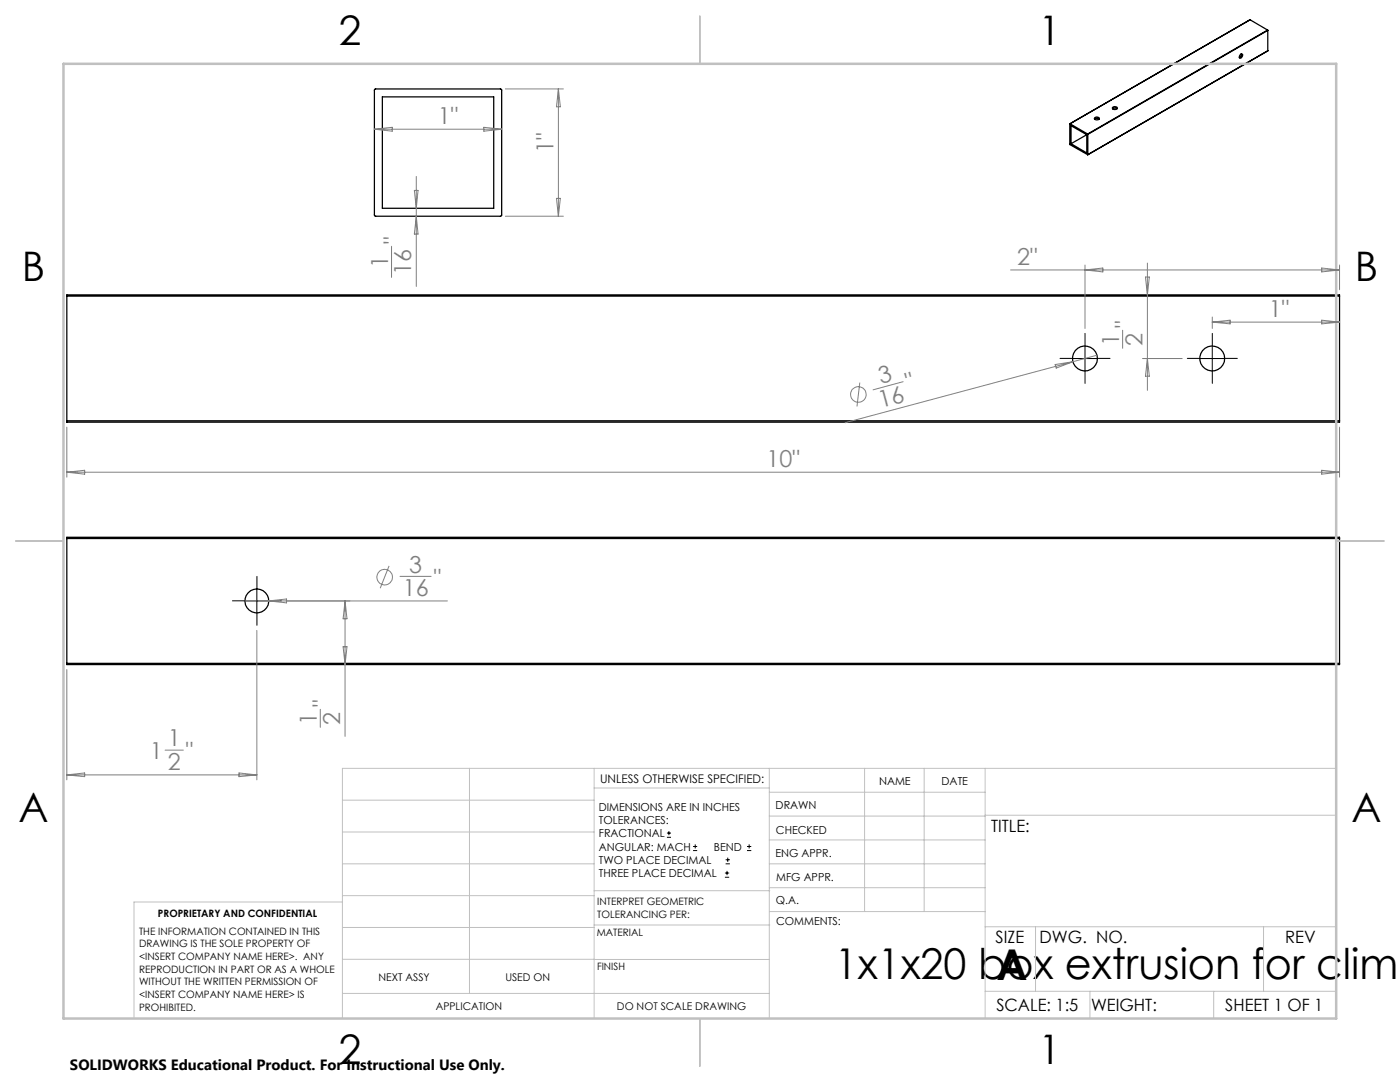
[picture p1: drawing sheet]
<svg xmlns="http://www.w3.org/2000/svg" width="279mm" height="216mm" viewBox="0 0 279 216" stroke-linecap="round" stroke-linejoin="round" font-family="sans-serif">
<g fill="none" stroke="#000" stroke-width=".25">
<path d="M74.8 17.8h25.2l.1 .1v25.1l-.1 .1h-25.2l-.1-.2zM76.3 19.3h22.2v22.3h-22.2zM247.5 11a.28 .28 0 0 1 .4-.2 .28 .28 0 0 1 0 .5 .31 .31 0 0 1-.3 .3 .31 .31 0 0 1-.2-.4zM247.8 10.8l-.1 .5-.4 .2M249.4 4h.1M249.4 4l-35.9 20.7M249.5 4l3.5 2M253 6v.1M253 6l-35.9 20.7M253 10.1l-35.9 20.8M253 6.1l-35.9 20.7M253 6.1v4"/>
<path d="M213.5 24.7v4.1l3.6 2.1M213.5 24.7l3.6 2M216.9 26.9l-3.2-1.8v3.6M216.9 26.9v3.6l-3.2-1.8M216.9 26.9l-3.2 1.8M217.1 26.7v.1M217.1 30.9h.1M217.1 26.8v4.1M218.4 23.8h.1a.64 .64 0 0 1 .9 0M218.5 23.5a.44 .44 0 0 1 .5-.2 .44 .44 0 0 1 .3 .5l-.1 .1a.42 .42 0 0 1-.5 .1 .42 .42 0 0 1-.2-.5zM222 21.5a.52 .52 0 0 1 .6-.2 .52 .52 0 0 1 .4 .4 .59 .59 0 0 1-1-.2zM222 21.7l.4-.1 .5 .1"/>
<path d="M13.3 59.1v-.3h254v.3M13.3 59.1v24.9M13.3 59.1h254M267.3 59.1v24.9M13.3 84v.2h254v-.2M13.3 84h254M13.3 107.5v-.3h254v.3M13.3 107.5h254M13.3 107.5v24.9M267.3 107.5v24.9M13.3 132.4v.2h254v-.2M13.3 132.4h254"/>
<circle cx="216.5" cy="71.5" r="2.49"/>
<circle cx="241.9" cy="71.5" r="2.49"/>
<circle cx="51.3" cy="119.9" r="2.39"/>
</g>
<g fill="none" stroke="#808080" stroke-width=".2">
<path d="M100.9 17.7h11.5M111.4 17.7v25.4M111.4 17.7l.4 3.6h-.7zM74.7 25.8h25.4M74.7 25.8l3.6-.4v.8zM82.7 38h.7l-.3 3.6zM83.1 35.2v21.9M96.6 25.4l3.5 .4-3.5 .4zM111.1 39.6h.7l-.4 3.5zM78.1 49.1v6.3M83.1 43.1l.3 3.6h-.7zM100.9 43.1h11.5"/>
<path d="M201.7 53.9h65.6M216.5 52.9v12.6M216.5 53.9l3.6-.4v.8zM228.6 55.3h.8l-.4 3.5zM229 52.5v25.4M263.8 53.5l3.5 .4-3.5 .4zM267.3 52.9v4.9M171.6 76.3l-.6 4.8M180.2 76.2l-6 1.6M210.6 72.7l3.5-.5-3.3 1.2zM214.1 72.2l-45.4 12.1M218.9 70.9l-4.8 1.3"/>
<path d="M224 65.9v3.6M228 71.5h7.9M229 71.5l.4 3.6h-.8zM241.9 63.3v2.2M241.9 64.3h25.4M241.9 64.3l3.6-.4v.7zM263.8 63.9l3.5 .4-3.5 .3zM13.3 85.2v10M13.3 94.2l3.6-.4v.8zM13.3 94.2h254M263.8 93.8l3.5 .4-3.5 .4zM267.3 85.2v10"/>
<path d="M48.9 119.9h40.4M53.6 119.9l3.6-.4v.8zM68.9 119.9v27M68.9 119.9l.4 3.6h-.8zM77.6 112.9l-1.7 4.5M79.8 115h6.2M13.3 133.6v22M51.3 125.8v29.8M68.5 129h.8l-.4 3.6zM13.3 154.6h38M13.3 154.6l3.6-.4v.8zM32.9 149.7h3.7"/>
<path d="M47.7 154.2l3.6 .4-3.6 .4zM63.9 141.5v3.6"/>
<circle cx="171.3" cy="78.7" r="1.55"/>
<circle cx="76.8" cy="115.2" r="1.56"/>
</g>
<g fill="none" stroke="#000" stroke-width=".2">
<path d="M214 71.5h5M216.5 69v5M239.4 71.5h5M241.9 69v5M48.8 119.9h5M51.3 117.4v5M133.1 167.1h.8M133.1 166.2h.8M133.5 165.8v.9M138.3 169.7h.8M138.3 168.9h.8M138.7 168.5v.8"/>
<path d="M144.7 175h.8M144.7 174.2h.8M144.8 172.4h.9M144.8 171.6h.9M145.1 173.8v.8M145.2 171.1v.9M149.1 169.7h.8M149.1 168.9h.8M149.5 168.5v.8"/>
</g>
<path d="M214 71.5h-2.4M216.5 69v-2.5M216.5 74v2.5M219 71.5h2.5M239.4 71.5h-2.4M241.9 69v-2.5M241.9 74v2.5M244.4 71.5h2.5M48.8 119.9h-2.4M51.3 117.4v-2.4M53.8 119.9h2.4M51.3 122.4v2.4" fill="none" stroke="#000" stroke-width=".2" stroke-dasharray="15.2 1.3 1.3 1.3"/>
<g fill="none" stroke="#c0c0c0" stroke-width=".2">
<path d="M68.3 159.7h50.3M93.7 153.3v44.9M118.6 153.3v49.9M118.6 157.2h34.9M153.5 153.3v49.9M153.5 158.1h43.1M172.5 153.3v28.6M184.4 153.3v28.6M196.6 153.3v49.9M266.7 153.3h-198.4v49.9M68.3 178.7h50.3M68.3 172.4h50.3"/>
<path d="M68.3 166h50.3M68.3 180h-41.6v23.2M118.6 177.7h35M153.5 167.6h43.1M153.5 162.8h43.1M153.5 172.4h43.1M153.5 177.1h43.1M196.6 162.7h70.1M68.3 198.2h85.2M68.3 191.4l85.2 .1M68.3 185.1h50.3M118.6 184.6h35"/>
<path d="M153.6 181.9h43M196.6 197.8h70.1M196.6 184.9h70.1M206.7 184.9v12.9M217.5 197.8v5.4M242.2 197.8v5.4M252.2 184.9v12.9"/>
</g>
<path d="M139.7 3.2v9.5M3.1 107.9h9.6M266.7 107.9h9.5M139.7 203.2v9.6" fill="none" stroke="#c0c0c0" stroke-width=".25"/>
<path d="M12.7 12.7h254v190.5h-254z" fill="none" stroke="#c0c0c0" stroke-width=".5"/>
<g font-size="8.5">
<text x="166.6" y="195.4">1x1x20 box extrusion for climb</text>
<text x="198.9" y="195.5">A</text>
</g>
<g font-size="8.1">
<text x="67.6" y="8.9">2</text>
<text x="207.3" y="8.9">1</text>
<text x="4.4" y="56.2">B</text>
<text x="270.4" y="56.2">B</text>
<text x="3.7" y="164.1">A</text>
<text x="269.7" y="164.1">A</text>
<text x="67.6" y="212.4">2</text>
<text x="207.3" y="212.4">1</text>
</g>
<g font-size="4.7" fill="#808080">
<text x="87.4" y="24.8">1&quot;</text>
<text x="110.4" y="30.6" transform="rotate(-90 110.4 30.6)">1&quot;</text>
<text x="77.4" y="53.5" transform="rotate(-90 77.4 53.5)">1</text>
<text x="80" y="48.6" transform="rotate(-90 80 48.6)">&quot;</text>
<text x="203" y="52.8">2&quot;</text>
<text x="82.1" y="54.8" transform="rotate(-90 82.1 54.8)">16</text>
<text x="225.9" y="65.4" transform="rotate(-90 225.9 65.4)">&quot;</text>
<text x="253.2" y="63.2">1&quot;</text>
<text x="223.4" y="69" transform="rotate(-90 223.4 69)">1</text>
<text x="228" y="69" transform="rotate(-90 228 69)">2</text>
<text x="175.8" y="76.6" transform="rotate(-15 175.8 76.6)">3</text>
<text x="181.2" y="77.8" transform="rotate(-15 181.2 77.8)">&quot;</text>
<text x="175.8" y="81.4" transform="rotate(-15 175.8 81.4)">16</text>
<text x="153" y="93.2">10&quot;</text>
<text x="80.4" y="118.9">16</text>
<text x="81.7" y="114.3">3</text>
<text x="86.6" y="116.9">&quot;</text>
<text x="65.8" y="141" transform="rotate(-90 65.8 141)">&quot;</text>
<text x="33.5" y="148.9">1</text>
<text x="63.2" y="144.6" transform="rotate(-90 63.2 144.6)">1</text>
<text x="67.9" y="144.6" transform="rotate(-90 67.9 144.6)">2</text>
<text x="29.9" y="151.5">1</text>
<text x="33.5" y="153.6">2</text>
<text x="37.1" y="151.5">&quot;</text>
</g>
<g font-size="3.4">
<text x="197.8" y="166">TITLE:</text>
<text x="198.7" y="188.1">SIZE</text>
<text x="207.5" y="188.1">DWG. NO.</text>
<text x="256.5" y="188.2">REV</text>
<text x="198.8" y="201.7">SCALE: 1:5</text>
<text x="217.7" y="201.8">WEIGHT:</text>
<text x="244.5" y="201.7">SHEET 1 OF 1</text>
</g>
<text font-size="3" x="14" y="213.5">SOLIDWORKS Educational Product. For Instructional Use Only.</text>
<text font-size="2.4" x="119.8" y="156.2">UNLESS OTHERWISE SPECIFIED:</text>
<g font-size="2.2">
<text x="119.5" y="161.8">DIMENSIONS ARE IN INCHES</text>
<text x="154.8" y="161.4">DRAWN</text>
<text x="175.4" y="156.6">NAME</text>
<text x="187.9" y="156.7">DATE</text>
<text x="119.5" y="164.4">TOLERANCES:</text>
<text x="119.5" y="167.1">FRACTIONAL</text>
<text x="154.9" y="166.3">CHECKED</text>
<text x="119.5" y="169.7">ANGULAR: MACH</text>
<text x="119.5" y="172.4">TWO PLACE DECIMAL</text>
<text x="142.5" y="169.7">BEND</text>
<text x="154.8" y="171">ENG APPR.</text>
<text x="119.5" y="175">THREE PLACE DECIMAL</text>
<text x="154.9" y="175.7">MFG APPR.</text>
<text x="154.9" y="180.4">Q.A.</text>
<text x="154.9" y="184.6">COMMENTS:</text>
</g>
<g font-size="2.1">
<text x="75.5" y="195.7">NEXT ASSY</text>
<text x="100.9" y="195.7">USED ON</text>
<text x="86.9" y="201.5">APPLICATION</text>
<text x="123.1" y="201.6">DO NOT SCALE DRAWING</text>
</g>
<g font-size="2">
<text x="31.5" y="182.9">PROPRIETARY AND CONFIDENTIAL</text>
<text x="119.2" y="180.6">INTERPRET GEOMETRIC</text>
<text x="119.2" y="183.1">TOLERANCING PER:</text>
<text x="27.8" y="186.5">THE INFORMATION CONTAINED IN THIS</text>
<text x="27.8" y="189">DRAWING IS THE SOLE PROPERTY OF</text>
<text x="27.8" y="191.6">&lt;INSERT COMPANY NAME HERE&gt;. ANY</text>
<text x="119.1" y="186.7">MATERIAL</text>
<text x="27.8" y="194.1">REPRODUCTION IN PART OR AS A WHOLE</text>
<text x="27.8" y="196.6">WITHOUT THE WRITTEN PERMISSION OF</text>
<text x="119.1" y="193.5">FINISH</text>
<text x="27.8" y="199.1">&lt;INSERT COMPANY NAME HERE&gt; IS</text>
<text x="27.8" y="201.7">PROHIBITED.</text>
</g>
</svg>
